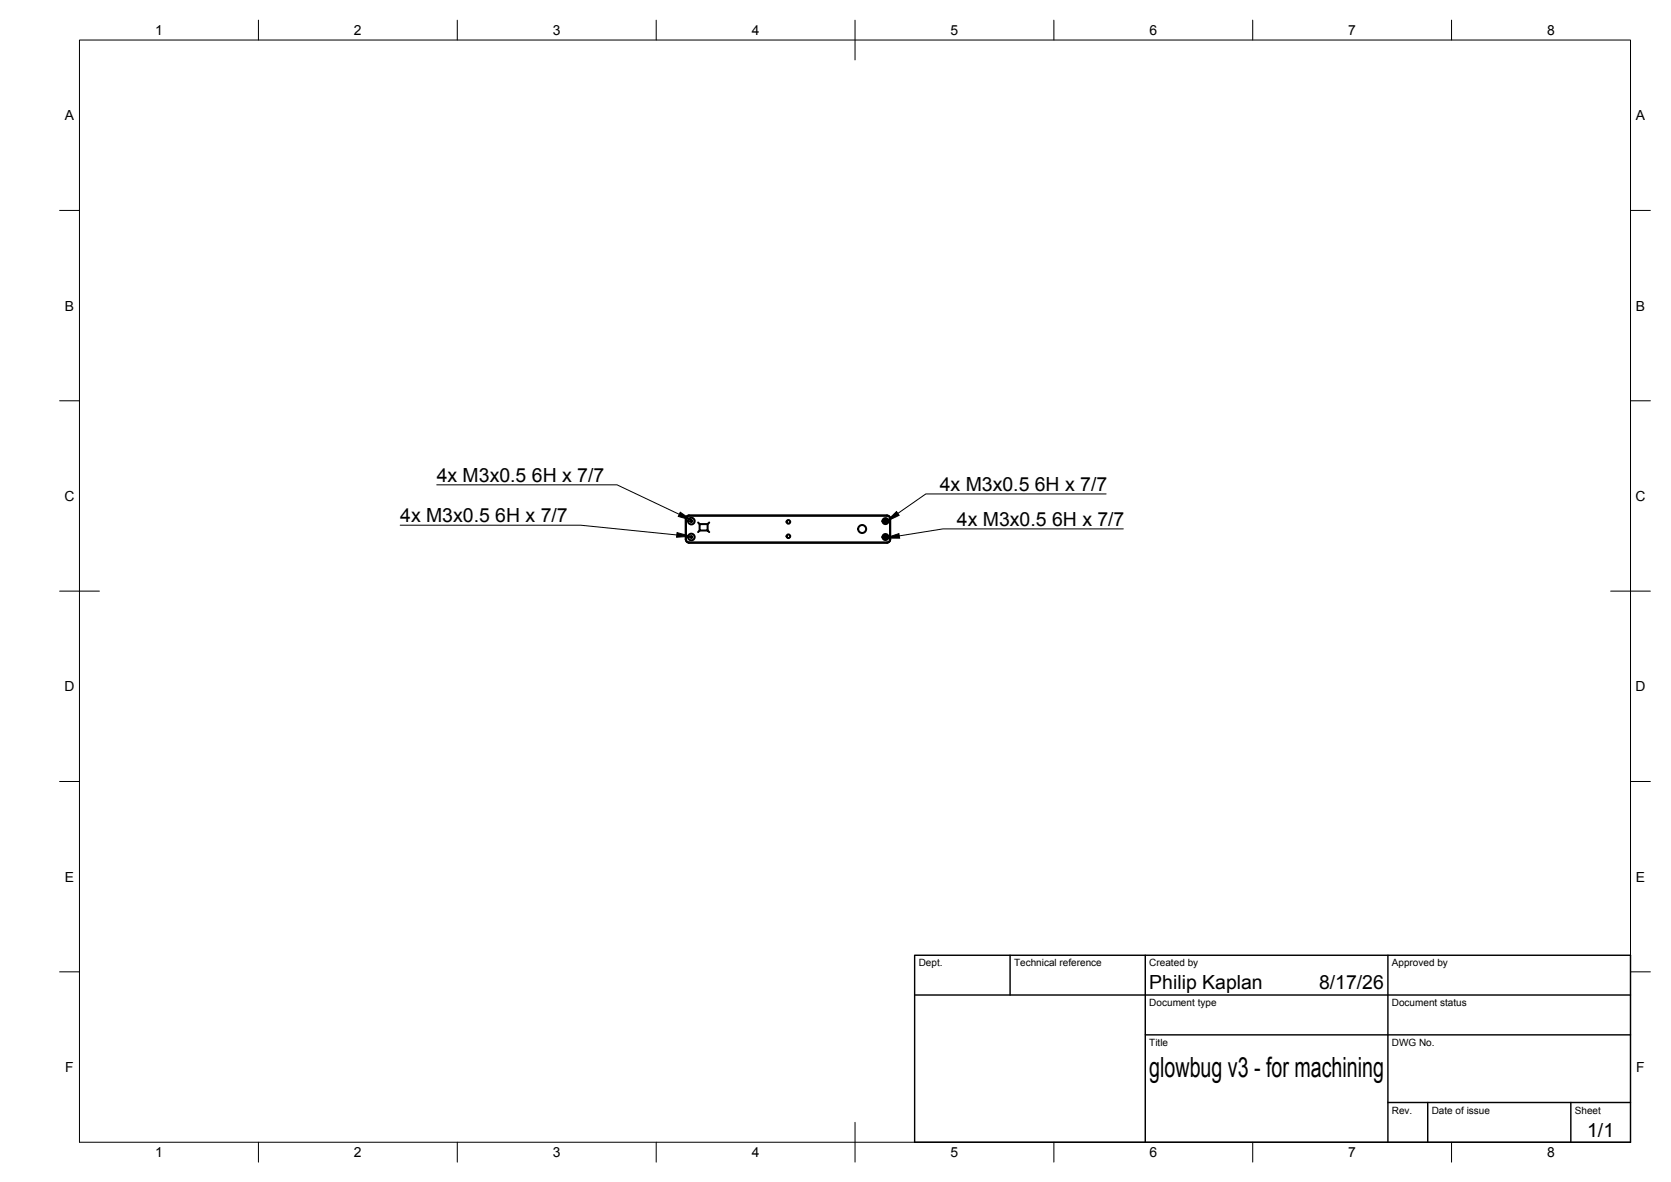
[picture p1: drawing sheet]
<svg xmlns="http://www.w3.org/2000/svg" width="420mm" height="297mm" viewBox="0 0 420 297" stroke-linecap="round" stroke-linejoin="round" font-family="sans-serif">
<!-- layer: Visible -->
<g fill="none" stroke="#000" stroke-width=".51">
<path d="M172.4 130.4v5.2a.79 .79 0 0 0 .8 .8M172.5 130.4v5.2a.76 .76 0 0 0 .7 .7M173.2 129.5h49.8a.79 .79 0 0 1 .8 .8 .8 .8 0 0 0-.8-.7h-49.8M173.2 136.4h49.8M173.2 136.3h49.8M173.2 129.5a.79 .79 0 0 0-.8 .8M173.2 129.6a.76 .76 0 0 0-.7 .7M175.5 131.3l.4 .4M175.9 133.3l-.4 .4M177.9 133.3h-2v-1.6h2v1.6l.4 .4M178.3 131.3l-.4 .4M223.8 130.4v5.2a.76 .76 0 0 1-.8 .7"/>
<path d="M223.8 130.4v5.2a.79 .79 0 0 1-.8 .8"/>
<circle cx="173.8" cy="131" r=".24"/>
<circle cx="173.8" cy="135" r=".24"/>
<circle cx="173.8" cy="135" r=".84"/>
<circle cx="173.8" cy="131" r=".84"/>
<circle cx="198.2" cy="131.1" r=".46"/>
<circle cx="198.2" cy="134.8" r=".46"/>
<circle cx="216.8" cy="132.9" r="1.01"/>
<circle cx="222.6" cy="135" r=".24"/>
<circle cx="222.6" cy="131" r=".24"/>
<circle cx="222.6" cy="135" r=".46"/>
<circle cx="222.6" cy="131" r=".46"/>
<circle cx="222.6" cy="131" r=".75"/>
<circle cx="222.6" cy="135" r=".75"/>
</g>
<!-- layer: BORDER -->
<g fill="none" stroke="#000" stroke-width=".25">
<path d="M20 10.1h390v276.9h-390zM65 5.1v5M115 5.1v5M165 5.1v5M215 5.1v10M265 5.1v5M315 5.1v5M365 5.1v5M15 52.9h5M410 52.9h5M15 100.7h5M410 100.7h5"/>
<path d="M15 148.6h10M405 148.6h10M15 196.4h5M410 196.4h5M15 244.2h5M410 244.2h5M65 287v5M115 287v5M165 287v5M215 282.1v9.9M265 287v5M315 287v5"/>
<path d="M365 287v5"/>
</g>
<!-- layer: TITLEBLOCK -->
<path d="M230 240.1h180v46.9h-180zM230 250h180M254 240.1v9.9M288 240.1v46.9M349 240.1v46.9M288 260.1h122M349 277.1h61M359 277.1v9.9M395 277.1v9.9" fill="none" stroke="#000" stroke-width=".36"/>
<!-- layer: Hole Notes -->
<path d="M170.2 133.8l3.5 1-3.6 .2zM171 128.7l3 2.1-3.5-1zM222.9 131l2.5-2.4 .7 .9zM222.7 135.2l3.3-1.1 .2 1.1z" fill="#000" stroke="#000" stroke-width=".25"/>
<path d="M100.6 132h45.4l24.2 2.4M109.8 121.8h45.4l15.6 7.5M278.1 124.1h-45.3l-7 4.9M282.4 132.9h-45.3l-11 1.8" fill="none" stroke="#000" stroke-width=".25"/>
<text font-size="7" x="289" y="270.6">glowbug v3 - for machining</text>
<g font-size="4.9">
<text x="109.8" y="121.1">4x M3x0.5</text>
<text x="133.7" y="121.1">6H x 7/7</text>
<text x="236.3" y="123.4">4x M3x0.5</text>
<text x="260.2" y="123.4">6H x 7/7</text>
<text x="100.6" y="131.3">4x M3x0.5</text>
<text x="124.5" y="131.3">6H x 7/7</text>
<text x="240.6" y="132.2">4x M3x0.5</text>
<text x="264.5" y="132.2">6H x 7/7</text>
<text x="289" y="248.5">Philip Kaplan</text>
<text x="331.7" y="248.5">8/17/26</text>
<text x="399.1" y="285.7">1/1</text>
</g>
<g font-size="3.5">
<text x="39" y="8.8">1</text>
<text x="89" y="8.8">2</text>
<text x="139" y="8.8">3</text>
<text x="189" y="8.8">4</text>
<text x="239" y="8.8">5</text>
<text x="289" y="8.8">6</text>
<text x="339" y="8.8">7</text>
<text x="389" y="8.8">8</text>
<text x="16.3" y="30.2">A</text>
<text x="411.3" y="30.2">A</text>
<text x="16.3" y="78">B</text>
<text x="411.3" y="78">B</text>
<text x="16.2" y="125.9">C</text>
<text x="411.2" y="125.9">C</text>
<text x="16.2" y="173.7">D</text>
<text x="411.2" y="173.7">D</text>
<text x="16.3" y="221.6">E</text>
<text x="411.3" y="221.6">E</text>
<text x="16.4" y="269.4">F</text>
<text x="411.4" y="269.4">F</text>
<text x="39" y="290.8">1</text>
<text x="89" y="290.8">2</text>
<text x="139" y="290.8">3</text>
<text x="189" y="290.8">4</text>
<text x="239" y="290.8">5</text>
<text x="289" y="290.8">6</text>
<text x="339" y="290.8">7</text>
<text x="389" y="290.8">8</text>
</g>
<g font-size="2.5">
<text x="231" y="242.9">Dept.</text>
<text x="255" y="242.9">Technical reference</text>
<text x="289" y="242.9">Created by</text>
<text x="350" y="242.9">Approved by</text>
<text x="289" y="252.8">Document type</text>
<text x="350" y="252.8">Document status</text>
<text x="289" y="262.9">Title</text>
<text x="350" y="262.9">DWG No.</text>
<text x="350" y="279.9">Rev.</text>
<text x="360" y="279.9">Date of issue</text>
<text x="396" y="279.9">Sheet</text>
</g>
</svg>
